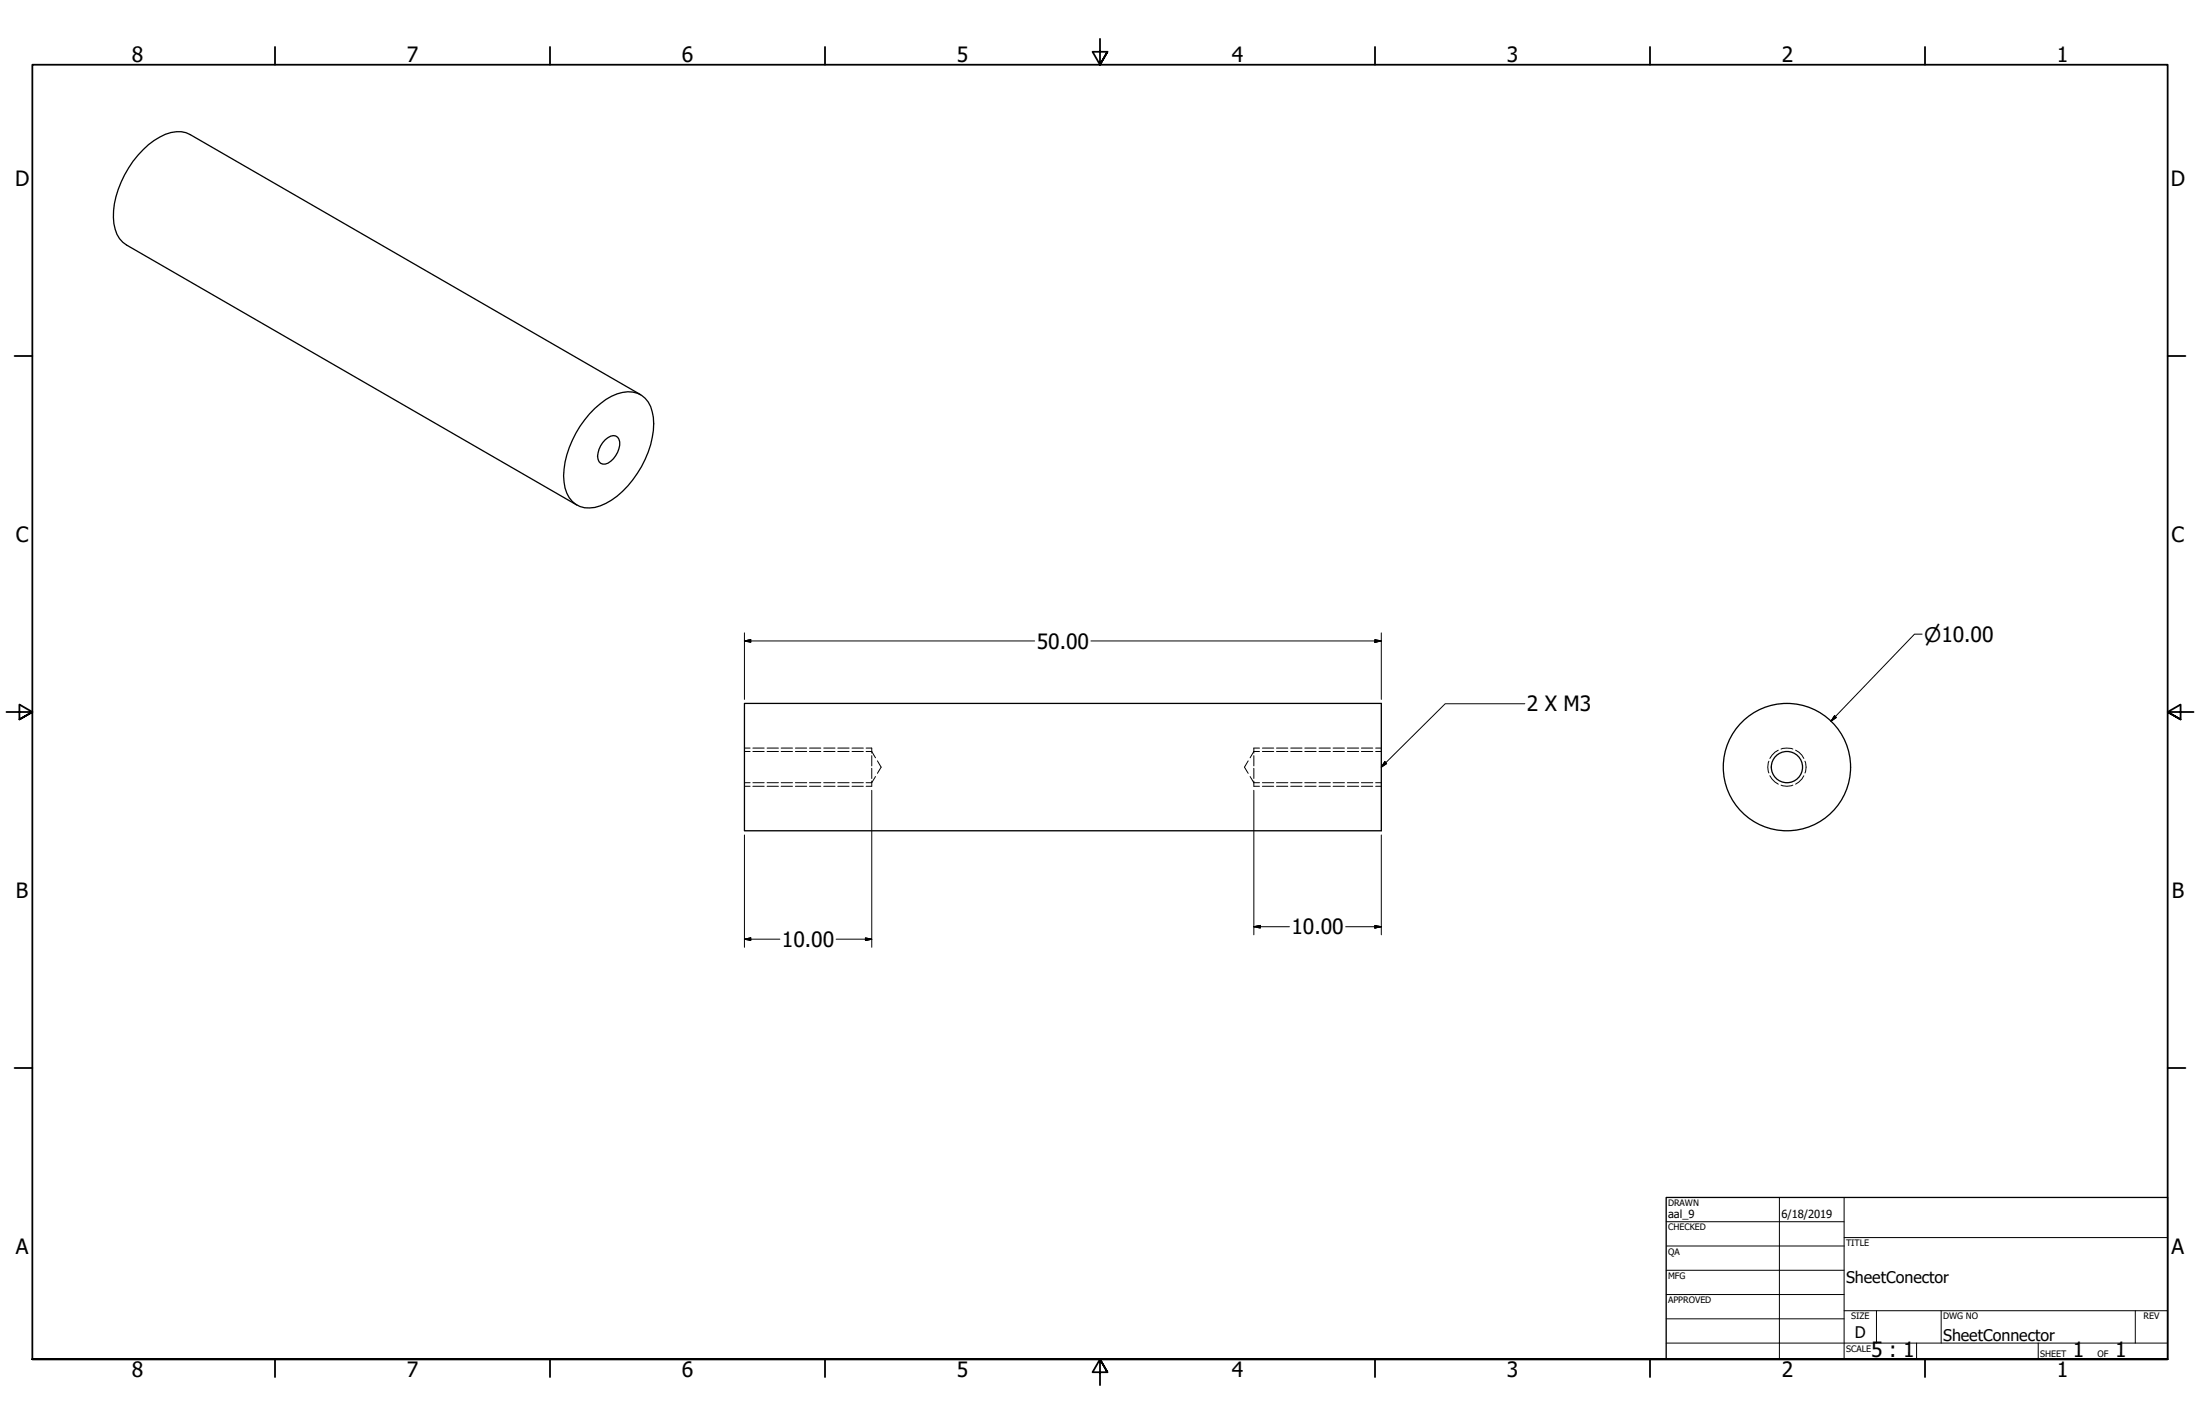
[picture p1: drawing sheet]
<svg xmlns="http://www.w3.org/2000/svg" width="864mm" height="559mm" viewBox="0 0 864 559" stroke-linecap="round" stroke-linejoin="round" font-family="sans-serif">
<!-- layer: Visible (ANSI) -->
<g fill="none" stroke="#000" stroke-width=".51">
<path d="M251.5 154.9l-176.8-102.1a12.1 12.1 0 0 0-12 1 38.5 38.5 0 0 0-18.2 31.5 12 12 0 0 0 5.2 10.8l176.7 102.1M233.5 160.3a19.3 19.3 0 0 1 14.9-6.4 9.3 9.3 0 0 1 7.6 7.7 32.3 32.3 0 0 1-5.8 24.1 29.2 29.2 0 0 1-16.7 13.4 9.5 9.5 0 0 1-11.7-7.6 31.3 31.3 0 0 1 4.3-21.5 42.8 42.8 0 0 1 7.4-9.7zM237.6 172.5a3.6 3.6 0 0 1 4.8-.9 6.2 6.2 0 0 1-.7 7.2 6.3 6.3 0 0 1-5.1 3.3 3.1 3.1 0 0 1-1.8-4.4 9.9 9.9 0 0 1 2.8-5.2zM292.2 276h250v50h-250z"/>
<circle cx="701.4" cy="301" r="25"/>
<circle cx="701.5" cy="301" r="6.1"/>
</g>
<!-- layer: Hidden Narrow (ANSI) -->
<g fill="none" stroke="#000" stroke-width=".39">
<path d="M292.2 293.6h2.2M295.5 293.6h4.5M301.1 293.6h4.5M306.6 293.6h4.5M312.2 293.6h4.5M317.8 293.6h4.4M323.3 293.6h4.5M328.9 293.6h4.4M334.5 293.6h4.4M340 293.6h2.2M492.2 293.6h2.2M495.6 293.6h4.4"/>
<path d="M501.1 293.6h4.4M506.7 293.6h4.4M512.2 293.6h4.4M517.8 293.6h4.4M523.3 293.6h4.4M528.9 293.6h4.4M534.4 293.6h4.5M540 293.6h2.2M694.4 298.7a6.3 6.3 0 0 0 0 4.6M698.1 294.4l-1.3 .7-2 2.5M699.1 293.9a7.2 7.2 0 0 1 4.7 0M704.8 294.4l2.5 2 .8 1.2"/>
<path d="M708.5 298.7a6.3 6.3 0 0 1 0 4.6M292.2 308.5h2.2M295.5 308.5h4.5M301.1 308.5h4.5M306.6 308.5h4.5M312.2 308.5h4.5M317.8 308.5h4.4M323.3 308.5h4.5M328.9 308.5h4.4M334.5 308.5h4.4M340 308.5h2.2M492.2 308.5h2.2"/>
<path d="M495.6 308.5h4.4M501.1 308.5h4.4M506.7 308.5h4.4M512.2 308.5h4.4M517.8 308.5h4.4M523.3 308.5h4.4M528.9 308.5h4.4M534.4 308.5h4.5M540 308.5h2.2M694.8 304.4l.8 1.3 2.5 2M699.1 308.1a6.3 6.3 0 0 0 4.7 0M708.1 304.4l-.8 1.3-2.5 2"/>
</g>
<!-- layer: Hidden (ANSI) -->
<g fill="none" stroke="#000" stroke-width=".39">
<path d="M292.2 294.9h2.2M295.5 294.9h4.5M301.1 294.9h4.5M306.6 294.9h4.5M312.2 294.9h4.5M317.8 294.9h4.4M323.3 294.9h4.5M328.9 294.9h4.4M334.5 294.9h4.4M340 294.9h2.2l1.5 2.5M342.2 293.6v1.9M342.2 296.5v4"/>
<path d="M344.4 298.6l1.5 2.5-1.5 2.4M490 298.6l-1.5 2.5 1.5 2.4M492.2 293.6v1.9M492.2 296.5v4M494.4 294.9h-2.2l-1.5 2.5M495.6 294.9h4.4M501.1 294.9h4.4M506.7 294.9h4.4M512.2 294.9h4.4M517.8 294.9h4.4M523.3 294.9h4.4M528.9 294.9h4.4"/>
<path d="M534.4 294.9h4.5M540 294.9h2.2M292.2 307.1h2.2M295.5 307.1h4.5M301.1 307.1h4.5M306.6 307.1h4.5M312.2 307.1h4.5M317.8 307.1h4.4M323.3 307.1h4.5M328.9 307.1h4.4M334.5 307.1h4.4M342.2 301.5v4"/>
<path d="M342.2 306.5v2M343.7 304.7l-1.5 2.4h-2.2M490.7 304.7l1.5 2.4h2.2M492.2 301.5v4M492.2 306.5v2M495.6 307.1h4.4M501.1 307.1h4.4M506.7 307.1h4.4M512.2 307.1h4.4M517.8 307.1h4.4M523.3 307.1h4.4M528.9 307.1h4.4"/>
<path d="M534.4 307.1h4.5M540 307.1h2.2"/>
</g>
<!-- layer: Border (ANSI) -->
<g fill="none" stroke="#000" stroke-width=".7">
<path d="M107.9 18.4v7M215.9 18.4v7M323.8 18.4v7M431.8 15.2v10.2l-2.9-5.1h5.8l-2.9 5.1 2.9-5.1M539.8 18.4v7M647.7 18.4v7M755.6 18.4v7M5.7 139.7h7M850.9 139.7h7M2.5 279.4h10.2l-5.1-2.9v5.8l5.1-2.9-5.1 2.9M861.1 279.4h-10.2l5.1-2.9v5.8l-5.1-2.9 5.1 2.9M5.7 419.1h7"/>
<path d="M850.9 419.1h7M12.7 533.4v-508h838.2v508h-838.2h838.2M107.9 533.4v7M215.9 533.4v7M323.8 533.4v7M434.7 538.5l-2.9-5.1 2.9 5.1h-5.8l2.9-5.1v10.2M539.8 533.4v7M647.7 533.4v7M755.6 533.4v7"/>
</g>
<!-- layer: Title (ANSI) -->
<g fill="none" stroke="#000" stroke-width=".39">
<path d="M654 479.4h69.9M698.5 469.9v63.5M723.9 469.9v63.5M654 488.9h69.9M654 498.5h69.9M723.9 485.6h127M654 508h69.9M654 517.5h69.9M723.9 514.3h127M736.6 514.3v12.7M762 514.3v12.7M838.2 514.3v12.7"/>
<path d="M654 527h196.9M752.3 527v6.4M800.1 527v6.4"/>
</g>
<path d="M654 469.9h196.9v63.5h-196.9z" fill="none" stroke="#000" stroke-width=".51"/>
<!-- layer: Dimension (ANSI) -->
<g fill="none" stroke="#000" stroke-width=".39">
<path d="M292.2 251.5l2.5-.5v1zM292.2 251.5h113.9M292.2 248.3v26.1M428.2 251.5h114M539.7 251l2.5 .5-2.5 .5zM542.2 248.3v26.1M754.5 248.9h-3l-32.7 34.1M720.2 280.9l.7 .7-2.1 1.4zM342.2 310.1v61.6M492.2 310.1v56.7M292.2 327.7v44M542.2 327.7v39.1"/>
<path d="M292.2 368.6l2.5-.6v1.1zM292.2 368.6h13.9M328.2 368.6h14M339.7 368l2.5 .6-2.5 .5zM492.2 363.7l2.5-.5v1zM492.2 363.7h14M528.3 363.7h13.9M539.7 363.2l2.5 .5-2.5 .5z"/>
</g>
<g fill="#000" stroke="#000" stroke-width=".39">
<path d="M292.2 251.5l2.5-.5zM292.2 251.5l2.5-.5v1zM539.7 252l2.5-.5zM539.7 251l2.5 .5-2.5 .5zM720.2 280.9l-1.4 2.1zM720.2 280.9l.7 .7-2.1 1.4zM292.2 368.6l2.5-.6zM292.2 368.6l2.5-.6v1.1zM339.7 369.1l2.5-.5zM339.7 368l2.5 .6-2.5 .5zM492.2 363.7l2.5-.5zM492.2 363.7l2.5-.5v1z"/>
<path d="M539.7 364.2l2.5-.5zM539.7 363.2l2.5 .5-2.5 .5z"/>
</g>
<!-- layer: Symbol (ANSI) -->
<path d="M598.6 276.2h-31.3l-25.1 24.9M543.6 298.9l.7 .8-2.1 1.4z" fill="none" stroke="#000" stroke-width=".39"/>
<path d="M543.6 298.9l-1.4 2.2zM543.6 298.9l.7 .8-2.1 1.4z" fill="#000" stroke="#000" stroke-width=".39"/>
<g font-size="8.3">
<text x="51.8" y="24.4">8</text>
<text x="159.7" y="24.4">7</text>
<text x="267.7" y="24.4">6</text>
<text x="375.6" y="24.4">5</text>
<text x="483.6" y="24.4">4</text>
<text x="591.5" y="24.4">3</text>
<text x="699.5" y="24.4">2</text>
<text x="807.4" y="24.4">1</text>
<text x="5.9" y="72.8">D</text>
<text x="852.1" y="72.8">D</text>
<text x="6.2" y="212.5">C</text>
<text x="852.4" y="212.5">C</text>
<text x="407" y="254.5">50.00</text>
<text x="599.3" y="279.1">2 X M3</text>
<text x="6.2" y="352.2">B</text>
<text x="852.5" y="352.2">B</text>
<text x="307" y="371.5">10.00</text>
<text x="507" y="366.6">10.00</text>
<text x="6.2" y="491.9">A</text>
<text x="852.4" y="491.9">A</text>
<text x="734.5" y="532.5">5 : 1</text>
<text x="813.7" y="532.6">1</text>
<text x="830.3" y="532.6">1</text>
<text x="51.8" y="540.4">8</text>
<text x="159.7" y="540.4">7</text>
<text x="267.7" y="540.4">6</text>
<text x="375.6" y="540.4">5</text>
<text x="483.6" y="540.4">4</text>
<text x="591.5" y="540.4">3</text>
<text x="699.5" y="540.4">2</text>
<text x="807.4" y="540.4">1</text>
</g>
<text font-size="7.9" x="755.3" y="251.8">⌀10.00</text>
<g font-size="6.3">
<text x="724.7" y="503.4">SheetConector</text>
<text x="728.1" y="524.9">D</text>
<text x="762.8" y="526.2">SheetConnector</text>
</g>
<g font-size="4.4">
<text x="654.8" y="478">aal_9</text>
<text x="699.3" y="478">6/18/2019</text>
</g>
<g font-size="3.5">
<text x="654.8" y="473.2">DRAWN</text>
<text x="654.8" y="482.8">CHECKED</text>
<text x="724.7" y="488.9">TITLE</text>
<text x="654.8" y="492.3">QA</text>
<text x="654.8" y="501.8">MFG</text>
<text x="654.8" y="511.4">APPROVED</text>
<text x="726.7" y="517.7">SIZE</text>
<text x="762.8" y="517.7">DWG NO</text>
<text x="841.4" y="517.7">REV</text>
<text x="724.7" y="530.4">SCALE</text>
<text x="800.9" y="532.6">SHEET</text>
<text x="823.3" y="532.6">OF</text>
</g>
</svg>
